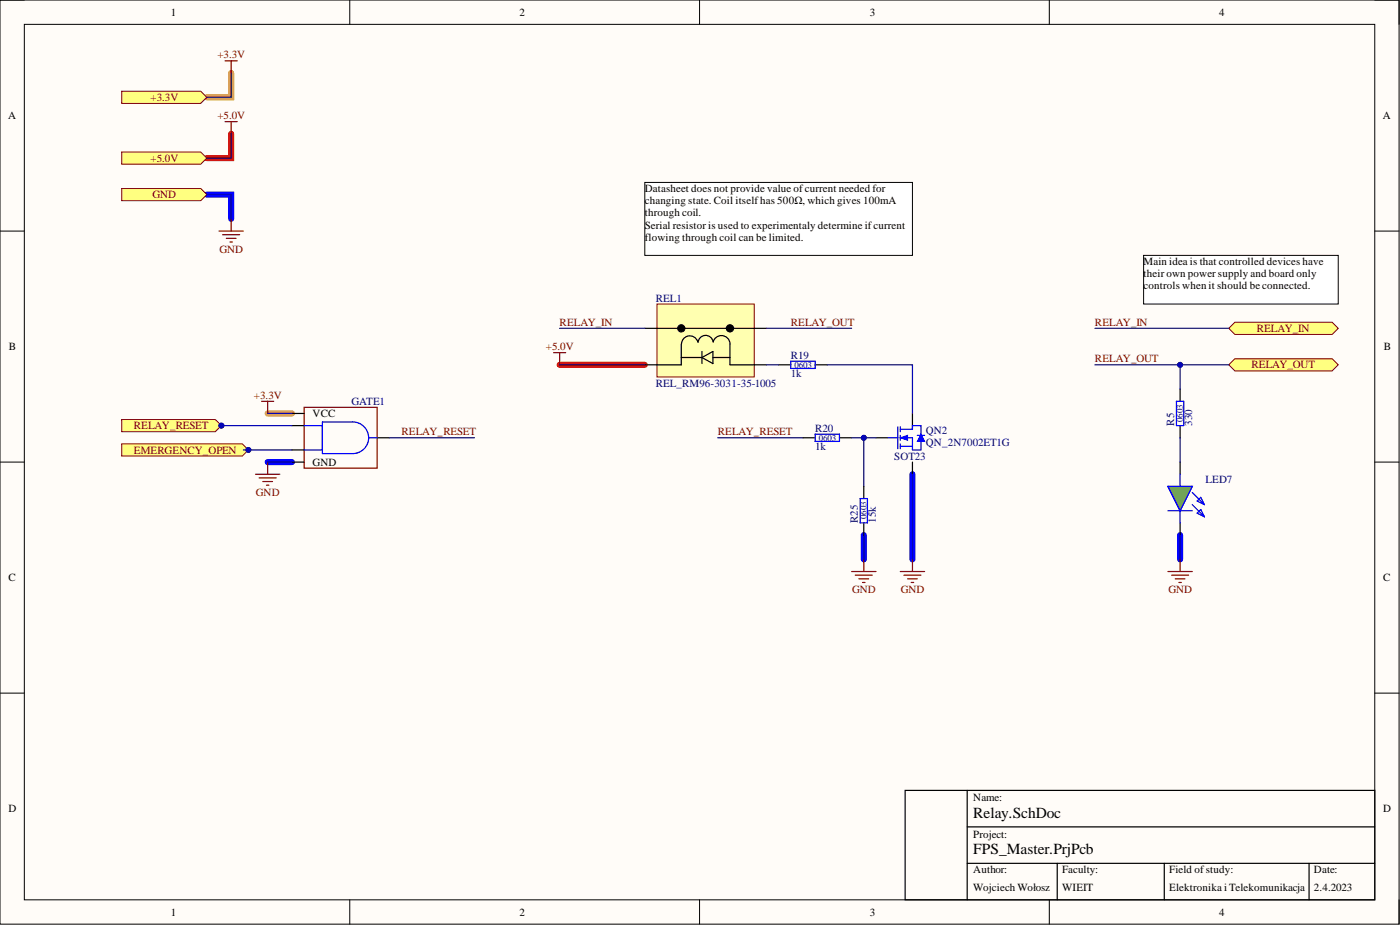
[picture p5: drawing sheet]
<svg xmlns="http://www.w3.org/2000/svg" width="292mm" height="193mm" viewBox="0 0 292 193" stroke-linecap="round" stroke-linejoin="round" font-family="sans-serif">
<path d="M0 0h291.9v192.8h-291.9z" fill-rule="evenodd" fill="#fffcf8"/>
<path d="M0 0h291.9v192.8h-291.9z" fill="none" stroke="#000" stroke-width=".21"/>
<path d="M5.1 5.1h281.7v182.6h-281.7z" fill-rule="evenodd" fill="#fffcf8"/>
<g fill="none" stroke="#000" stroke-width=".21">
<path d="M0 0h5.1M5.1 5.1h281.7v182.6h-281.7zM73 0v5.1M146 0v5.1M218.9 0v5.1M286.8 0h5.1v5.1M0 48.2h5.1M286.8 48.2h5.1M0 96.4h5.1M286.8 96.4h5.1M0 144.6h5.1M286.8 144.6h5.1"/>
<path d="M73 187.7v5.1M146 187.7v5.1M218.9 187.7v5.1M291.9 187.7v5.1"/>
</g>
<path d="M43.2 40.6h5v5.1M55.8 96.4h5.1M190.4 98.9v17.8M180.2 111.6v5.1M246.2 111.6v5.1" fill="none" stroke="#00f" stroke-width="1.3"/>
<path d="M48.2 27.9v5.1h-5M116.8 76.1h17.7" fill="none" stroke="#f00" stroke-width="1.3"/>
<path d="M48.2 15.2v5.1h-5M55.8 86.3h5.1" fill="none" stroke="#f90" stroke-width="1.3"/>
<path d="M188.9 164.9h97.9v22.8h-97.9zM201.8 164.9v22.8M201.8 172.5h85M201.8 180.1h85M220.6 180.1v7.6M242.9 180.1v7.6M273.1 180.1v7.6" fill="none" stroke="#000" stroke-width=".25"/>
<path d="M256.4 68.5l1.2-1.3h20.3l1.3 1.3-1.3 1.3h-20.3z" fill-rule="evenodd" fill="#ffff80"/>
<path d="M256.4 68.5l1.2-1.3h20.3l1.3 1.3-1.3 1.3h-20.3z" fill="none" stroke="#800000" stroke-width=".21"/>
<path d="M256.4 76.1l1.2-1.3h20.3l1.3 1.3-1.3 1.3h-20.3z" fill-rule="evenodd" fill="#ffff80"/>
<path d="M256.4 76.1l1.2-1.3h20.3l1.3 1.3-1.3 1.3h-20.3z" fill="none" stroke="#800000" stroke-width=".21"/>
<path d="M25.4 39.3h16.5l1.3 1.3-1.3 1.3h-16.5z" fill-rule="evenodd" fill="#ffff80"/>
<path d="M25.4 39.3h16.5l1.3 1.3-1.3 1.3h-16.5z" fill="none" stroke="#800000" stroke-width=".21"/>
<path d="M45.7 48.2h5.1M46.5 49h3.5M47.2 49.7h2M48 50.5h.5M48.2 45.7v2.5" fill="none" stroke="#800000" stroke-width=".25"/>
<path d="M25.4 31.7h16.5l1.3 1.3-1.3 1.3h-16.5z" fill-rule="evenodd" fill="#ffff80"/>
<path d="M25.4 31.7h16.5l1.3 1.3-1.3 1.3h-16.5z" fill="none" stroke="#800000" stroke-width=".21"/>
<path d="M47 25.4h2.5M48.2 25.4v2.5M115.5 73.6h2.5M116.8 73.6v2.5" fill="none" stroke="#800000" stroke-width=".25"/>
<path d="M162.5 76.1h2.5M170.1 76.1h2.5" fill="none" stroke="#000" stroke-width=".25"/>
<path d="M165 75.3h5.1v1.6h-5.1z" fill="none" stroke="#00f" stroke-width=".25"/>
<path d="M134.5 38.1h55.9v15.2h-55.9z" fill-rule="evenodd" fill="#fff"/>
<path d="M134.5 38.1h55.9v15.2h-55.9z" fill="none" stroke="#000" stroke-width=".21"/>
<path d="M182.8 91.3h2.5M190.4 86.3v2.5M190.4 96.4v2.5" fill="none" stroke="#000" stroke-width=".25"/>
<path d="M185.3 91.3h2M187.3 89v4.6M187.8 89.6h2.6M187.8 91.3h2.6v2.6M187.8 93.1h2.6M187.8 89v1.1M187.8 90.8v1M187.8 92.6v1" fill="none" stroke="#00f" stroke-width=".25"/>
<path d="M187.8 91.3l1.6-.5v1z" fill="#00f"/>
<path d="M187.8 91.3l1.6-.5v1z" fill="none" stroke="#00f" stroke-width=".21"/>
<path d="M190.4 88.8v.8" fill="none" stroke="#00f" stroke-width=".25"/>
<path d="M192.2 90.6l.7 1.5h-1.5z" fill="#00f"/>
<path d="M192.2 90.6l.7 1.5h-1.5z" fill="none" stroke="#00f" stroke-width=".21"/>
<path d="M190.4 88.8h1.8v5.1h-1.8M191.4 90.8h1.5" fill="none" stroke="#00f" stroke-width=".25"/>
<path d="M187.8 119.2h5.1M188.6 120h3.6M190.4 116.7v2.5M189.4 120.8h2M190.1 121.5h.5" fill="none" stroke="#800000" stroke-width=".25"/>
<path d="M25.4 87.5h19.5l1.3 1.3-1.3 1.3h-19.5z" fill-rule="evenodd" fill="#ffff80"/>
<path d="M25.4 87.5h19.5l1.3 1.3-1.3 1.3h-19.5z" fill="none" stroke="#800000" stroke-width=".21"/>
<circle cx="46.2" cy="88.8" r=".51" fill="#000080"/>
<circle cx="46.2" cy="88.8" r=".51" fill="none" stroke="#000080" stroke-width=".21"/>
<path d="M25.4 92.6h25.2l1.2 1.3-1.2 1.2h-25.2z" fill-rule="evenodd" fill="#ffff80"/>
<path d="M25.4 92.6h25.2l1.2 1.3-1.2 1.2h-25.2z" fill="none" stroke="#800000" stroke-width=".21"/>
<circle cx="51.8" cy="93.9" r=".51" fill="#000080"/>
<circle cx="51.8" cy="93.9" r=".51" fill="none" stroke="#000080" stroke-width=".21"/>
<path d="M238.6 53.3h40.6v10.1h-40.6z" fill-rule="evenodd" fill="#fff"/>
<path d="M238.6 53.3h40.6v10.1h-40.6z" fill="none" stroke="#000" stroke-width=".21"/>
<path d="M137.1 63.4h20.3v15.2h-20.3z" fill-rule="evenodd" fill="#ffffb0"/>
<path d="M137.1 63.4h20.3v15.2h-20.3z" fill="none" stroke="#800000" stroke-width=".21"/>
<path d="M134.5 68.5h25.4M142.1 71.8v4.3h-7.6M142.1 74.6h4.4M145.6 71.3a1.74 1.74 0 0 0-1.9-1.2 1.74 1.74 0 0 0-1.5 1.7M145.7 71.4a1.58 1.58 0 0 1 1.5-1.4 1.58 1.58 0 0 1 1.6 1.3 1.79 1.79 0 0 1 1.9-1.3 1.79 1.79 0 0 1 1.6 1.7M146.5 74.6l2.2-1.3v2.6zM146.5 73.3v2.6M148.7 74.6h3.6M152.3 71.8v4.3h7.6M246.2 96.4v2.5M246.2 109.1v2.5" fill="none" stroke="#000" stroke-width=".25"/>
<g fill="#000">
<circle cx="142.1" cy="68.5" r=".76"/>
<circle cx="152.3" cy="68.5" r=".76"/>
</g>
<g fill="none" stroke="#000" stroke-width=".21">
<circle cx="142.1" cy="68.5" r=".76"/>
<circle cx="152.3" cy="68.5" r=".76"/>
</g>
<path d="M246.2 98.9v2.6M243.7 101.5h5.1l-2.6 5zM243.7 106.5h5.1M246.2 106.5v2.6M248.8 105.3l2.5 2.5M248.8 102.7l2.5 2.6M249.8 107.1l.7-.8 .8 1.5zM249.8 104.5l.7-.7 .8 1.5z" fill="none" stroke="#00f" stroke-width=".25"/>
<path d="M243.7 101.5h5.1l-2.6 5z" fill="#6aa84f"/>
<path d="M63.5 88.8h3.8M63.5 93.9h3.8M67.3 88h6.3a3.3 3.3 0 0 1 3.3 3.3 3.3 3.3 0 0 1-3.3 3.3h-6.3zM76.9 91.3h1.8M245.5 83.7h1.5v5.1h-1.5zM243.7 101.5h5.1l-2.6 5z" fill="none" stroke="#00f" stroke-width=".25"/>
<path d="M63.5 85h15.2v12.7h-15.2zM243.7 119.2h5.1M244.4 120h3.6M246.2 116.7v2.5M245.2 120.8h2M246 121.5h.5" fill="none" stroke="#800000" stroke-width=".25"/>
<path d="M60.9 93.9h2.6M60.9 88.8h2.6M60.9 96.4h2.6M60.9 86.3h2.6M78.7 91.3h2.5M246.2 81.2v2.5M246.2 88.8v2.5" fill="none" stroke="#000" stroke-width=".25"/>
<path d="M25.4 19h16.5l1.3 1.3-1.3 1.3h-16.5z" fill-rule="evenodd" fill="#ffff80"/>
<path d="M25.4 19h16.5l1.3 1.3-1.3 1.3h-16.5z" fill="none" stroke="#800000" stroke-width=".21"/>
<path d="M47 12.7h2.5M48.2 12.7v2.5M53.3 98.9h5.1M54.1 99.7h3.5M54.6 83.7h2.5M55.8 83.7v2.6M55.8 96.4v2.5M54.8 100.5h2.1M55.6 101.2h.5" fill="none" stroke="#800000" stroke-width=".25"/>
<path d="M48.2 27.9v5.1h-5M43.2 40.6h5v5.1M116.8 68.5h17.7M116.8 76.1h17.7M159.9 68.5h17.8M159.9 76.1h2.6M172.6 76.1h17.8v10.2M228.5 68.5h27.9M246.2 76.1v5.1M190.4 98.9v17.8M246.2 111.6v5.1" fill="none" stroke="#000080" stroke-width=".25"/>
<circle cx="246.2" cy="76.1" r=".51" fill="#000080"/>
<circle cx="246.2" cy="76.1" r=".51" fill="none" stroke="#000080" stroke-width=".21"/>
<path d="M228.5 76.1h27.9M246.2 91.3v5.1" fill="none" stroke="#000080" stroke-width=".25"/>
<circle cx="246.2" cy="76.1" r=".51" fill="#000080"/>
<circle cx="246.2" cy="76.1" r=".51" fill="none" stroke="#000080" stroke-width=".21"/>
<path d="M50.8 93.9h10.1" fill="none" stroke="#000080" stroke-width=".25"/>
<circle cx="51.8" cy="93.9" r=".51" fill="#000080"/>
<circle cx="51.8" cy="93.9" r=".51" fill="none" stroke="#000080" stroke-width=".21"/>
<path d="M45.7 88.8h15.2" fill="none" stroke="#000080" stroke-width=".25"/>
<circle cx="46.2" cy="88.8" r=".51" fill="#000080"/>
<circle cx="46.2" cy="88.8" r=".51" fill="none" stroke="#000080" stroke-width=".21"/>
<path d="M48.2 15.2v5.1h-5M55.8 96.4h5.1M55.8 86.3h5.1M81.2 91.3h17.8M149.8 91.3h17.7M177.7 91.3h2.5v10.2M180.2 111.6v5.1" fill="none" stroke="#000080" stroke-width=".25"/>
<path d="M167.5 91.3h2.6M175.1 91.3h2.6" fill="none" stroke="#000" stroke-width=".25"/>
<path d="M170.1 90.6h5v1.5h-5z" fill="none" stroke="#00f" stroke-width=".25"/>
<path d="M177.7 119.2h5.1M178.4 120h3.6M180.2 116.7v2.5M179.2 120.8h2M180 121.5h.5" fill="none" stroke="#800000" stroke-width=".25"/>
<circle cx="180.2" cy="91.3" r=".51" fill="#000080"/>
<circle cx="180.2" cy="91.3" r=".51" fill="none" stroke="#000080" stroke-width=".21"/>
<path d="M180.2 91.3h2.6" fill="none" stroke="#000080" stroke-width=".25"/>
<circle cx="180.2" cy="91.3" r=".51" fill="#000080"/>
<circle cx="180.2" cy="91.3" r=".51" fill="none" stroke="#000080" stroke-width=".21"/>
<path d="M180.2 101.5v2.5M180.2 109.1v2.5" fill="none" stroke="#000" stroke-width=".25"/>
<path d="M179.5 104h1.5v5.1h-1.5z" fill="none" stroke="#00f" stroke-width=".25"/>
<g font-size="3.2">
<text x="203.1" y="170.6">Relay.SchDoc</text>
<text x="203.1" y="178.2">FPS_Master.PrjPcb</text>
</g>
<g font-size="2.3">
<text x="35.6" y="3.3">1</text>
<text x="108.4" y="3.3">2</text>
<text x="181.5" y="3.3">3</text>
<text x="254.3" y="3.3">4</text>
<text x="1.7" y="24.9">A</text>
<text x="288.5" y="24.9">A</text>
<text x="134.5" y="40.1">Datasheet does not provide value ofcurrent needed for</text>
<text x="134.5" y="42.6">changing state. Coil itselfhas 500Ω, which gives 100mA</text>
<text x="134.5" y="45.2">t</text>
<text x="134.5" y="47.7">Serial resistor is used to experimentaly determine ifcurrent</text>
<text x="135.2" y="45.2">hrough coil.</text>
<text x="134.5" y="50.2">flowing through coil can be limited.</text>
<text x="238.6" y="55.3">Main idea is that controlled devices have</text>
<text x="238.6" y="57.8">t</text>
<text x="239.3" y="57.8">heir own power supply and board only</text>
<text x="238.6" y="60.4">controls when it should be connected.</text>
<text x="1.9" y="73.1">B</text>
<text x="288.7" y="73.1">B</text>
<text x="65.2" y="87">VCC</text>
<text x="65.2" y="97.2">GND</text>
<text x="1.8" y="121.3">C</text>
<text x="288.6" y="121.3">C</text>
<text x="203.1" y="167.2">Name:</text>
<text x="1.8" y="169.5">D</text>
<text x="288.6" y="169.5">D</text>
<text x="203.1" y="174.8">Project:</text>
<text x="203.1" y="182.1">Author:</text>
<text x="203.1" y="185.9">Wojciech Wołosz</text>
<text x="221.6" y="185.9">WIEIT</text>
<text x="221.6" y="182.1">Faculty:</text>
<text x="243.9" y="182.1">Field ofstudy:</text>
<text x="243.9" y="185.9">Elektronika i Telekomunikacja</text>
<text x="274.1" y="182.1">Date:</text>
<text x="274.1" y="185.9">2.4.2023</text>
<text x="35.6" y="191">1</text>
<text x="108.4" y="191">2</text>
<text x="181.5" y="191">3</text>
<text x="254.3" y="191">4</text>
</g>
<g font-size="2.3" fill="#800000">
<text x="45.4" y="12.2">+3.3V</text>
<text x="31.4" y="21.1">+3.3V</text>
<text x="45.4" y="24.9">+5.0V</text>
<text x="31.4" y="33.7">+5.0V</text>
<text x="31.8" y="41.4">GND</text>
<text x="45.8" y="52.8">GND</text>
<text x="116.8" y="68">RELAY_IN</text>
<text x="165" y="68">RELAY_OUT</text>
<text x="228.5" y="68">RELAY_IN</text>
<text x="262.2" y="69.3">RELAY_IN</text>
<text x="113.9" y="73.1">+5.0V</text>
<text x="228.5" y="75.6">RELAY_OUT</text>
<text x="261.1" y="76.9">RELAY_OUT</text>
<text x="53" y="83.2">+3.3V</text>
<text x="27.9" y="89.6">RELAY_RESET</text>
<text x="27.9" y="94.6">EMERGENCY_OPEN</text>
<text x="83.8" y="90.8">RELAY_RESET</text>
<text x="149.8" y="90.8">RELAY_RESET</text>
<text x="53.4" y="103.5">GND</text>
<text x="177.8" y="123.8">GND</text>
<text x="187.9" y="123.8">GND</text>
<text x="243.8" y="123.8">GND</text>
</g>
<g font-size="2.3" fill="#000080">
<text x="136.8" y="62.9">REL1</text>
<text x="165" y="74.8">R19</text>
<text x="136.8" y="80.7">REL_RM96-3031-35-1005</text>
<text x="165" y="78.6">1k</text>
<text x="73.4" y="84.5">GATE1</text>
<text x="245" y="88.8" transform="rotate(-90 245 88.8)">R5</text>
<text x="248.8" y="88.8" transform="rotate(-90 248.8 88.8)">330</text>
<text x="170.1" y="93.9">1k</text>
<text x="170.1" y="90.1">R20</text>
<text x="186.6" y="95.9">SOT23</text>
<text x="193.2" y="90.6">QN2</text>
<text x="193.2" y="93.1">QN_2N7002ET1G</text>
<text x="251.5" y="100.7">LED7</text>
<text x="179" y="109.1" transform="rotate(-90 179 109.1)">R25</text>
<text x="182.8" y="109.1" transform="rotate(-90 182.8 109.1)">15k</text>
</g>
<g font-size="1.9" fill="#000080">
<text x="165.8" y="76.7">0603</text>
<text x="246.8" y="88" transform="rotate(-90 246.8 88)">0603</text>
<text x="170.8" y="91.9">0603</text>
<text x="180.8" y="108.3" transform="rotate(-90 180.8 108.3)">0603</text>
</g>
</svg>
